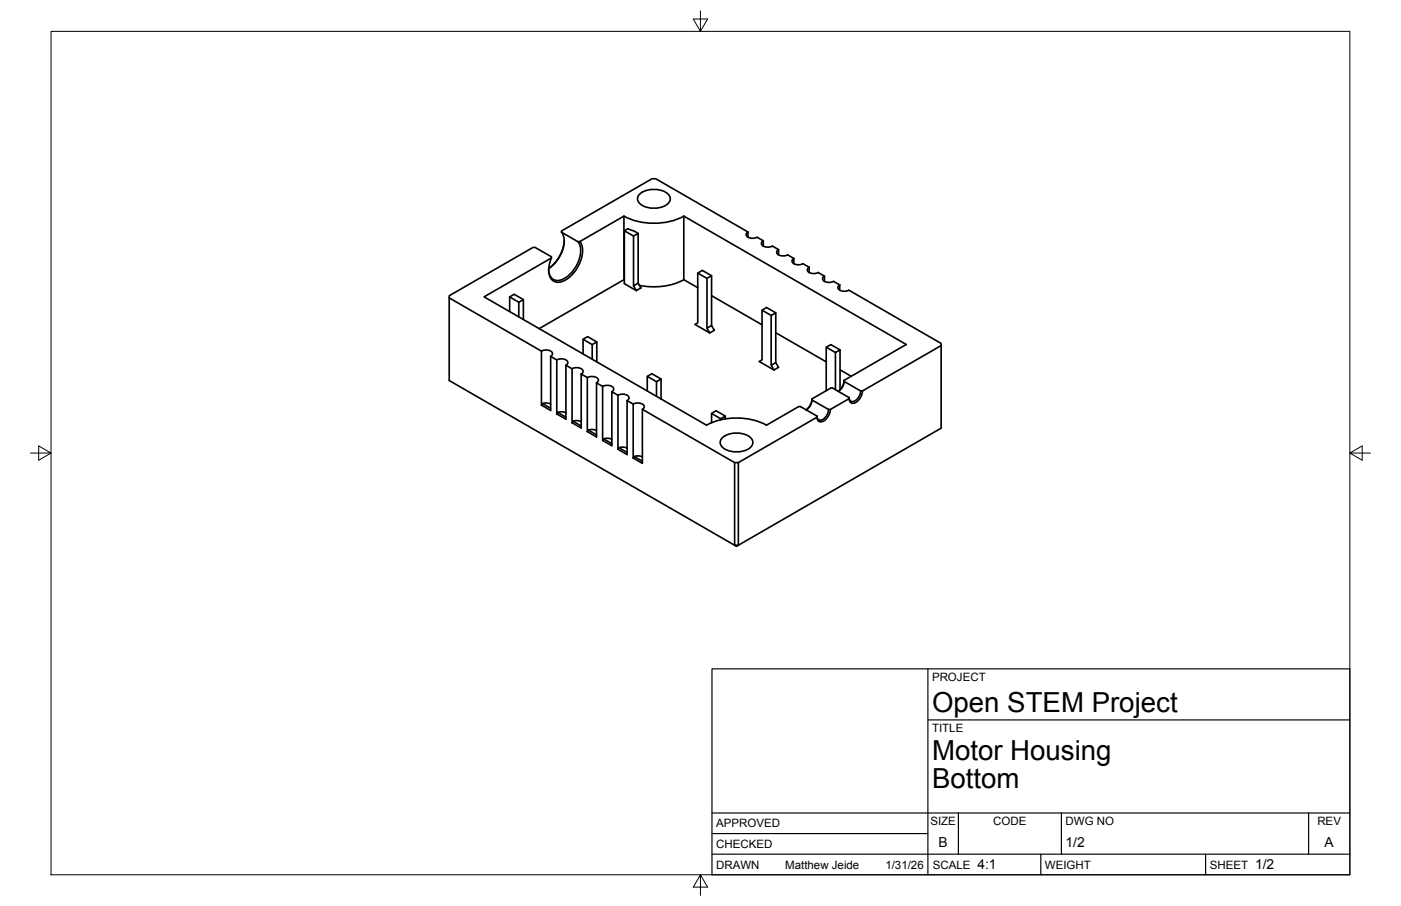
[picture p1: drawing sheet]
<svg xmlns="http://www.w3.org/2000/svg" width="432mm" height="279mm" viewBox="0 0 432 279" stroke-linecap="round" stroke-linejoin="round" font-family="sans-serif">
<!-- layer: Visible -->
<g fill="none" stroke="#000" stroke-width=".51">
<path d="M197.3 59.7a7.1 7.1 0 0 1 8.9 .5 2.11 2.11 0 0 1-1.1 3.2 7.3 7.3 0 0 1-8.2-1 1.9 1.9 0 0 1 .4-2.7zM173 71.6a6.7 6.7 0 0 1-.3 7.1l-1.9 2.7-1.7 1.4M173.9 74.2a11.7 11.7 0 0 1-4.8 8.6M178.1 74.5a7 7 0 0 1-.5 7.6 7.1 7.1 0 0 1-6.4 4.3 3.1 3.1 0 0 1-2.1-3.3M178.7 74.5a7.9 7.9 0 0 1-.9 8.4 7.6 7.6 0 0 1-6.3 4.1 3.4 3.4 0 0 1-2.4-4.2l.8-3.2M192.3 66.7l-13.6 7.8h-.6l-5.1-2.9 .1-.4 27.9-16.1h1.1l28.4 16.4v1.7M192.3 66.7v19.6M192.3 66.6a20.4 20.4 0 0 0 18.5 0M192.4 71.2l1.1-.7 3.2 1.5M195.3 72.8l-2.9-1.6v16.3l3.7 2.1M210.8 66.7l68.5 39.5-19.1 11.1v.3l5 3h.6M210.8 66.7v19.6"/>
<path d="M230.5 71.5a.95 .95 0 0 0-.5 1.1 .95 .95 0 0 0 1 .7l1.5 .2 .9-.3M233.4 73.2l1.8 1.1M235.2 74.3a.95 .95 0 0 0-.5 1 .95 .95 0 0 0 1 .8l1.5 .1 .9-.3 1.8 1.1M235.2 74.3v1.6M239.9 77v1.6M240 77a.95 .95 0 0 0-.6 1 .95 .95 0 0 0 1 .8l1.5 .1 .9-.3 1.9 1.1v1.6M244.7 79.7a.95 .95 0 0 0-.6 1.1 .95 .95 0 0 0 1 .7l1.5 .1 .9-.3 1.9 1.1v1.7M138.5 91.9v25.4l87.9 50.8v-25.4M157.1 91.6l2.8 1.6M159.9 97.7v-4.5l1.4-.8v6.1M161.3 92.4l-2.8-1.6-1.4 .8v4.5M192.3 86.3l-26.1 15"/>
<path d="M192.3 86.2l.1 .1M195.3 88.1l1.4-.8 .8 1.5-1.4 .8zM196.7 87.3v-15.3l-1.4 .8v15.3M210.8 86.3l4.3 2.4M210.8 86.2a20.4 20.4 0 0 1-13.7 1.8M215.1 84.2l2.8 1.7M219.3 85l-2.8-1.6-1.4 .8v15.4l-.9 .5 4.5 2.6M219.3 91.2l15.6 9M234.9 95.7l2.8 1.6M239.1 96.5l-2.8-1.7-1.4 .9v15.3l-.9 .5 4.5 2.6M249.4 82.4a.95 .95 0 0 0-.5 1.1 .95 .95 0 0 0 .9 .7l1.5 .1 .9-.3 1.9 1.2M254.1 85.1a.95 .95 0 0 0-.5 1.1 .95 .95 0 0 0 .9 .8l1.5 .1 .9-.3 1.9 1.1"/>
<path d="M254.1 85.2v1.6M258.8 87.9v1.6M258.8 87.9a.95 .95 0 0 0-.5 1 .95 .95 0 0 0 .9 .8l1.5 .1 .9-.3 28.5 16.4v.7l-24.3 14M166.9 108.3l-28.4-16.4v-.7l25.8-14.9h.6l5.1 2.9-.1 .4-20.7 11.9 68.6 39.6a20.4 20.4 0 0 1 18.4 0l9.9-5.7h.6l5.1 2.9M166.9 108.3v16.6l2.8 1.7v-16.7l1.9 1.1M166.9 108.3a2.61 2.61 0 0 1 3.4 .6l-.2 .7-.4 .3M171.6 111v16.7M171.6 111a2.61 2.61 0 0 1 3.4 .6l-.2 .7-.4 .3M174.4 112.6l1.9 1.1M174.4 112.6v16.7l-2.8-1.6M176.3 113.7a2.61 2.61 0 0 1 3.4 .6l-.2 .7-.4 .3M176.3 113.7v16.7"/>
<path d="M179.1 115.4l1.9 1M179.1 115.4v16.6l-2.8-1.6M179.7 104.6l2.8 1.7M181 116.4v16.7M181 116.4a2.61 2.61 0 0 1 3.4 .7l-.2 .7-.3 .3M182.5 110.8v-4.5l1.4-.8v6.1M183.9 105.5l-2.8-1.7-1.4 .8v4.6M185.7 119.2l-1.8-1.1v16.6l-2.9-1.6M185.7 119.2v16.6M185.8 119.2a2.61 2.61 0 0 1 3.3 .6l-.1 .7-.4 .3M199.5 116.1l2.8 1.6M203.8 116.9l-2.9-1.6-1.4 .8v4.5"/>
<path d="M217.9 101.2l1.4-.8 .9 1.5-1.5 .8zM219.3 100.4v-15.4l-1.4 .9v15.3M237.7 112.6l1.4-.8 .8 1.5-1.4 .8zM239.1 111.8v-15.3l-1.4 .8v15.3M239.1 102.6l15.6 9M254.7 107.1l2.8 1.6M258.9 107.9l-2.8-1.6-1.4 .8v13.4M258.9 114l3.4 2M260.2 117.3l-.7 2.1-1.1 1.3 1.2-1.3 .6-1.8M290.1 106.6v25.4l-62.5 36.1v-25.4M167.2 124.5l2.5 1.4M167.2 124.4l-.3 .5"/>
<path d="M167.2 124.5l1-.2 1.5 .3M171.6 127.7l.3-.5 2.5 1.5M171.9 127.2l1.1-.2 1.4 .3M176.6 129.9l2.5 1.5M176.6 129.9l-.3 .5M176.6 129.9l1.1-.2 1.4 .3M181 133.1l.3-.5 2.6 1.5M181.3 132.6l1.1-.2 1.5 .4M185.7 135.8l.4-.5 2.5 1.5M186.1 135.3l1-.2 1.5 .4M188.6 120.8l1.9 1.1M188.6 120.8v16.7l-2.9-1.7"/>
<path d="M190.5 121.9v16.7M190.5 121.9a2.61 2.61 0 0 1 3.4 .6l-.2 .7-.4 .3M190.8 138.1l2.5 1.4M190.8 138.1l-.3 .4M190.8 138.1l1-.2 1.5 .3M195.2 124.6l-1.9-1.1v16.7l-2.8-1.6M195.2 124.6v16.7M195.2 124.6a2.61 2.61 0 0 1 3.4 .6l-.2 .7-.4 .3M198 126.2l28.4 16.5h1.2l24.2-14v-.4M198 126.2v16.7l-2.8-1.6M202.3 122.2v-4.5l1.5-.8v6.1M219.3 127.5l2.8 1.6"/>
<path d="M222.8 134.8a7.1 7.1 0 0 1 8.9 .6 2.11 2.11 0 0 1-1.1 3.1 7.3 7.3 0 0 1-8.3-1 1.9 1.9 0 0 1 .5-2.7zM223.5 128.3l-2.8-1.6-1.4 .8v2.9M223.5 129.2v-.9l-1.4 .8v.4M250.3 123.3v-.3l5.8-3.3h.5l5.1 2.9v.3l-5.8 3.4h-.5M250.3 123.3l5.1 3M250.3 123.3l-.6 1.8-1.2 1.3M250.3 123l-.7 2.1-1.1 1.3M255.4 126.3a3.4 3.4 0 0 1-2.7 3.3 1.09 1.09 0 0 1-.9-1.3M255.9 126.3a4 4 0 0 1-3.1 3.8 1.27 1.27 0 0 1-1-1.5M257.5 120.2v-11.5l1.4-.8v12.3M265.3 120.5a3.4 3.4 0 0 1-2.7 3.4 1.09 1.09 0 0 1-.9-1.3M265.8 120.6a4 4 0 0 1-3.1 3.8 1.27 1.27 0 0 1-1-1.5"/>
<path d="M195.5 140.8l2.5 1.5M195.5 140.8l-.3 .5M195.5 140.8l1-.2 1.5 .3M226.4 168.1h1.2l-.6 .4z"/>
</g>
<!-- layer: Border -->
<path d="M15.7 9.7h400.3v260.1h-400.3zM215.9 3.3v6.4l-2.2-3.8h4.4l-2.2 3.8M9.4 139.7h6.3l-3.8-2.2v4.4l3.8-2.2M416 139.7l3.8 2.2v-4.4l-3.8 2.2h6.4M215.9 269.8l2.2 3.8h-4.4l2.2-3.8v6.3" fill="none" stroke="#000" stroke-width=".31"/>
<!-- layer: Titleblock -->
<path d="M219.4 206.3h196.6v63.5h-196.6zM286 206.3v63.5M286 222h130M219.4 257.1h66.6M219.4 250.7h196.6M295.4 250.7v12.7M327.1 250.7v12.7M403.3 250.7v12.7M219.4 263.4h196.6M320.8 263.4v6.4M371.6 263.4v6.4" fill="none" stroke="#000" stroke-width=".36"/>
<g font-size="8.5">
<text x="287.3" y="219.5">Open STEM Project</text>
<text x="287.3" y="234.5">Motor Housing</text>
<text x="287.3" y="243.1">Bottom</text>
</g>
<g font-size="4.3">
<text x="289.3" y="261.2">B</text>
<text x="328.4" y="261.2">1/2</text>
<text x="408.2" y="261.2">A</text>
<text x="301.2" y="268.1">4:1</text>
<text x="386.8" y="268.1">1/2</text>
</g>
<g font-size="3.5">
<text x="287.3" y="210.1">PROJECT</text>
<text x="287.3" y="225.8">TITLE</text>
<text x="220.7" y="255.2">APPROVED</text>
<text x="286.7" y="254.5">SIZE</text>
<text x="306.1" y="254.5">CODE</text>
<text x="328.4" y="254.5">DWG NO</text>
<text x="406" y="254.5">REV</text>
<text x="220.7" y="261.5">CHECKED</text>
<text x="220.7" y="267.9">DRAWN</text>
<text x="242" y="267.9">Matthew Jeide</text>
<text x="272.9" y="267.9">1/31/26</text>
<text x="287.5" y="267.9">SCALE</text>
<text x="322.1" y="267.9">WEIGHT</text>
<text x="372.9" y="267.9">SHEET</text>
</g>
</svg>
